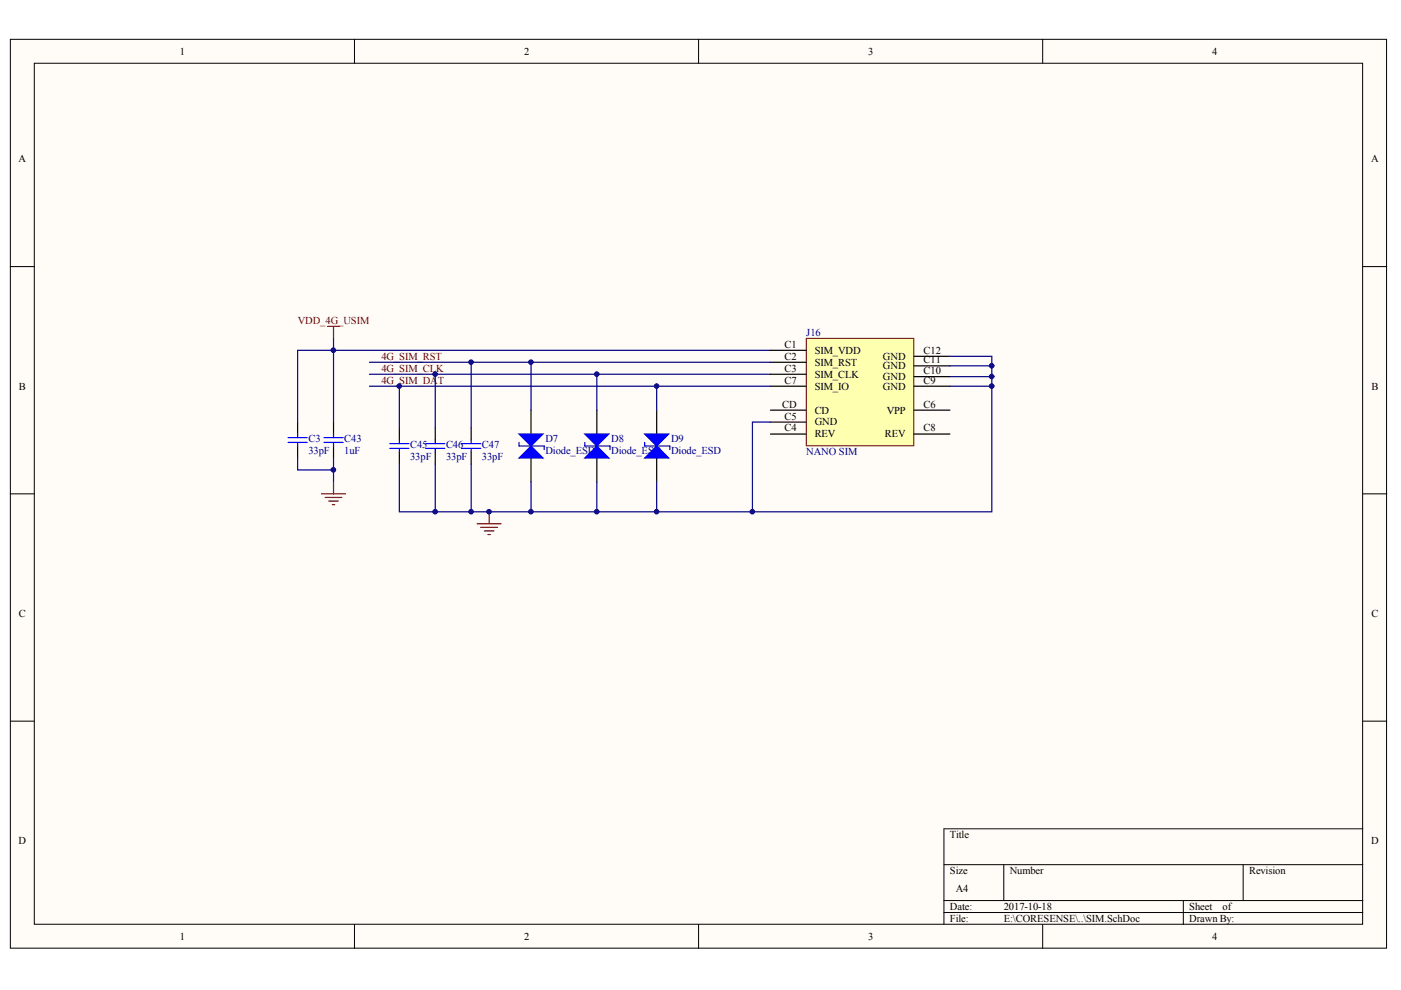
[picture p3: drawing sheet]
<svg xmlns="http://www.w3.org/2000/svg" width="297mm" height="210mm" viewBox="0 0 297 210" stroke-linecap="round" stroke-linejoin="round" font-family="sans-serif">
<g fill="#fffcf8" stroke="#000" stroke-width=".21">
<path d="M2.2 8.3h291.8v192.7h-291.8z"/>
<path d="M7.3 13.4h281.6v182.6h-281.6z"/>
</g>
<g fill="none" stroke="#000" stroke-width=".21">
<path d="M75.2 8.3v5.1M148.1 8.3v5.1M221.1 8.3v5.1M2.2 56.5h5.1M289 56.5h5M2.2 104.7h5.1M289 104.7h5M2.2 152.9h5.1M289 152.9h5M289 175.7h-88.9v20.3M75.2 196v5.1M148.1 196v5.1"/>
<path d="M200.1 183.3h88.9M200.1 190.9h88.9M200.1 193.5h88.9M212.8 183.3v7.6M221.1 196v5.1M250.9 190.9v5.1M263.6 183.3v7.6"/>
</g>
<path d="M69.4 69.2h2.6M70.7 69.2v2.5M68.2 104.7h5.1M68.9 105.5h3.6M69.7 106.2h2M70.5 107h.5M70.7 102.2v2.5M101.2 111.1h5M101.9 111.8h3.6M102.7 112.6h2M103.4 113.3h.6M103.7 108.5v2.6" fill="none" stroke="#800000" stroke-width=".25"/>
<path d="M63.1 89.5v2.5M63.1 94.6v2.5M70.7 89.5v2.5M70.7 94.6v2.5M84.7 90.8v2.5M84.7 95.8v2.6M92.3 90.8v2.5M92.3 95.8v2.6M99.9 90.8v2.5M99.9 95.8v2.6" fill="none" stroke="#000" stroke-width=".25"/>
<g fill="none" stroke="#00f" stroke-width=".25">
<path d="M61.1 92.8h4M61.1 93.8h4M63.1 92v.8M63.1 93.8v.8M68.7 92.8h4M68.7 93.8h4M70.7 92v.8M70.7 93.8v.8M82.6 94.1h4.1M82.6 95.1h4.1M84.7 93.3v.8M84.7 95.1v.7"/>
<path d="M90.3 94.1h4M90.3 95.1h4M92.3 93.3v.8M92.3 95.1v.7M97.9 94.1h4M97.9 95.1h4M99.9 93.3v.8M99.9 95.1v.7"/>
</g>
<path d="M70.7 71.7v2.6h92.6M78.3 79.3h85M92.3 79.3v11.5M99.9 76.8v14M201.4 77.6h8.9M201.4 79.9h8.9M63.1 97.1v2.5h7.6M63.1 89.5v-15.2h7.6v15.2M70.7 97.1v5.1M92.3 98.4v10.1M99.9 98.4v10.1M201.4 81.9h8.9" fill="none" stroke="#000080" stroke-width=".25"/>
<path d="M171 71.7h22.7v22.8h-22.7z" fill="#ffffb0" stroke="#800000" stroke-width=".21"/>
<g fill="none" stroke="#000" stroke-width=".25">
<path d="M163.3 74.3h7.7M163.3 76.8h7.7M163.3 79.3h7.7M193.8 77.6h7.6M193.8 75.5h7.6M193.8 79.9h7.6M112.6 87v5M112.6 97.1v5.1M126.5 87v5M126.5 97.1v5.1M139.2 87v5M139.2 97.1v5.1"/>
<path d="M163.3 92h7.7M163.3 89.5h7.7M163.3 87h7.7M163.3 81.9h7.7M193.8 92h7.6M193.8 87h7.6M193.8 81.9h7.6"/>
</g>
<path d="M78.3 76.8h34.3v10.2M112.6 76.8h50.7M126.5 79.3v7.7M201.4 75.5h8.9v33h-50.8M78.3 81.9h85M84.7 81.9v8.9M139.2 81.9v5.1M163.3 89.5h-3.8v19h-74.8v-10.1M112.6 102.2v6.3M126.5 102.2v6.3M139.2 102.2v6.3" fill="none" stroke="#000080" stroke-width=".25"/>
<g fill="#00f" stroke="#00f" stroke-width=".25">
<path d="M110 97.1l2.6-2.5 2.5 2.5z"/>
<path d="M110 92h5.1l-2.5 2.6z"/>
<path d="M124 97.1l2.5-2.5 2.6 2.5z"/>
<path d="M124 92h5.1l-2.6 2.6z"/>
<path d="M136.7 97.1l2.5-2.5 2.6 2.5z"/>
<path d="M136.7 92h5.1l-2.6 2.6z"/>
</g>
<path d="M110 93.8v.8h5.4v.7M124 93.8v.8h5.3v.7M136.7 93.8v.8h5.3v.7" fill="none" stroke="#00f" stroke-width=".25"/>
<g fill="#000080" stroke="#000080" stroke-width=".21">
<circle cx="70.7" cy="99.6" r=".49"/>
<circle cx="70.7" cy="74.3" r=".49"/>
<circle cx="84.6" cy="81.9" r=".48"/>
<circle cx="92.3" cy="108.5" r=".48"/>
<circle cx="92.3" cy="79.3" r=".48"/>
<circle cx="99.9" cy="108.5" r=".48"/>
<circle cx="99.9" cy="76.8" r=".48"/>
<circle cx="103.7" cy="108.5" r=".48"/>
<circle cx="112.6" cy="108.5" r=".48"/>
<circle cx="112.6" cy="76.8" r=".48"/>
<circle cx="126.5" cy="108.5" r=".48"/>
<circle cx="126.5" cy="79.3" r=".48"/>
<circle cx="139.2" cy="108.5" r=".48"/>
<circle cx="139.2" cy="81.9" r=".48"/>
<circle cx="159.5" cy="108.5" r=".48"/>
<circle cx="210.3" cy="81.9" r=".49"/>
<circle cx="210.3" cy="79.8" r=".49"/>
<circle cx="210.3" cy="77.5" r=".49"/>
</g>
<g font-size="2.2">
<text x="38.2" y="11.6">1</text>
<text x="111.1" y="11.6">2</text>
<text x="184.1" y="11.6">3</text>
<text x="257" y="11.6">4</text>
<text x="3.9" y="34.4">A</text>
<text x="290.7" y="34.4">A</text>
<text x="166.3" y="73.7">C1</text>
<text x="166.3" y="76.3">C2</text>
<text x="172.7" y="75">SIM_VDD</text>
<text x="172.7" y="77.5">SIM_RST</text>
<text x="187.2" y="76.3">GND</text>
<text x="195.8" y="77">C11</text>
<text x="195.8" y="75">C12</text>
<text x="4" y="82.6">B</text>
<text x="166.3" y="78.8">C3</text>
<text x="166.3" y="81.3">C7</text>
<text x="172.7" y="80.1">SIM_CLK</text>
<text x="172.7" y="82.6">SIM_IO</text>
<text x="187.2" y="82.6">GND</text>
<text x="187.2" y="78.3">GND</text>
<text x="187.2" y="80.6">GND</text>
<text x="195.8" y="81.3">C9</text>
<text x="195.8" y="79.3">C10</text>
<text x="290.8" y="82.6">B</text>
<text x="165.9" y="86.4">CD</text>
<text x="166.3" y="88.9">C5</text>
<text x="172.7" y="87.7">CD</text>
<text x="188" y="87.7">VPP</text>
<text x="195.8" y="86.4">C6</text>
<text x="166.3" y="91.5">C4</text>
<text x="172.7" y="92.8">REV</text>
<text x="172.7" y="90.2">GND</text>
<text x="187.6" y="92.8">REV</text>
<text x="195.8" y="91.5">C8</text>
<text x="4" y="130.8">C</text>
<text x="290.8" y="130.8">C</text>
<text x="3.9" y="179">D</text>
<text x="201.4" y="177.7">Title</text>
<text x="290.7" y="179">D</text>
<text x="201.4" y="185.3">Size</text>
<text x="214.1" y="185.3">Number</text>
<text x="264.8" y="185.3">Revision</text>
<text x="202.7" y="189.1">A4</text>
<text x="201.4" y="192.9">Date:</text>
<text x="201.4" y="195.5">File:</text>
<text x="212.8" y="192.9">2017-10-18</text>
<text x="212.8" y="195.5">E:\CORESENSE\..\SIM.SchDoc</text>
<text x="252.2" y="192.9">Sheet</text>
<text x="252.2" y="195.5">Drawn By:</text>
<text x="259.2" y="192.9">of</text>
<text x="38.2" y="199.3">1</text>
<text x="111.1" y="199.3">2</text>
<text x="184.1" y="199.3">3</text>
<text x="257" y="199.3">4</text>
</g>
<g font-size="2.2" fill="#800000">
<text x="63.2" y="68.7">VDD_4G_USIM</text>
<text x="80.9" y="76.3">4G_SIM_RST</text>
<text x="80.9" y="81.3">4G_SIM_DA</text>
<text x="80.9" y="78.8">4G_SIM_CLK</text>
<text x="92.8" y="81.3">T</text>
</g>
<g font-size="2.2" fill="#000080">
<text x="171" y="71.2">J16</text>
<text x="65.4" y="93.8">C3</text>
<text x="73" y="93.8">C43</text>
<text x="87" y="95">C45</text>
<text x="94.6" y="95">C46</text>
<text x="102.2" y="95">C47</text>
<text x="115.6" y="93.8">D7</text>
<text x="129.6" y="93.8">D8</text>
<text x="142.3" y="93.8">D9</text>
<text x="65.4" y="96.3">33pF</text>
<text x="73" y="96.3">1uF</text>
<text x="87" y="97.6">33pF</text>
<text x="94.6" y="97.6">33pF</text>
<text x="102.2" y="97.6">33pF</text>
<text x="115.6" y="96.3">Diode_ESD</text>
<text x="129.6" y="96.3">Diode_ESD</text>
<text x="142.3" y="96.3">Diode_ESD</text>
<text x="171" y="96.6">NANO SIM</text>
</g>
</svg>
